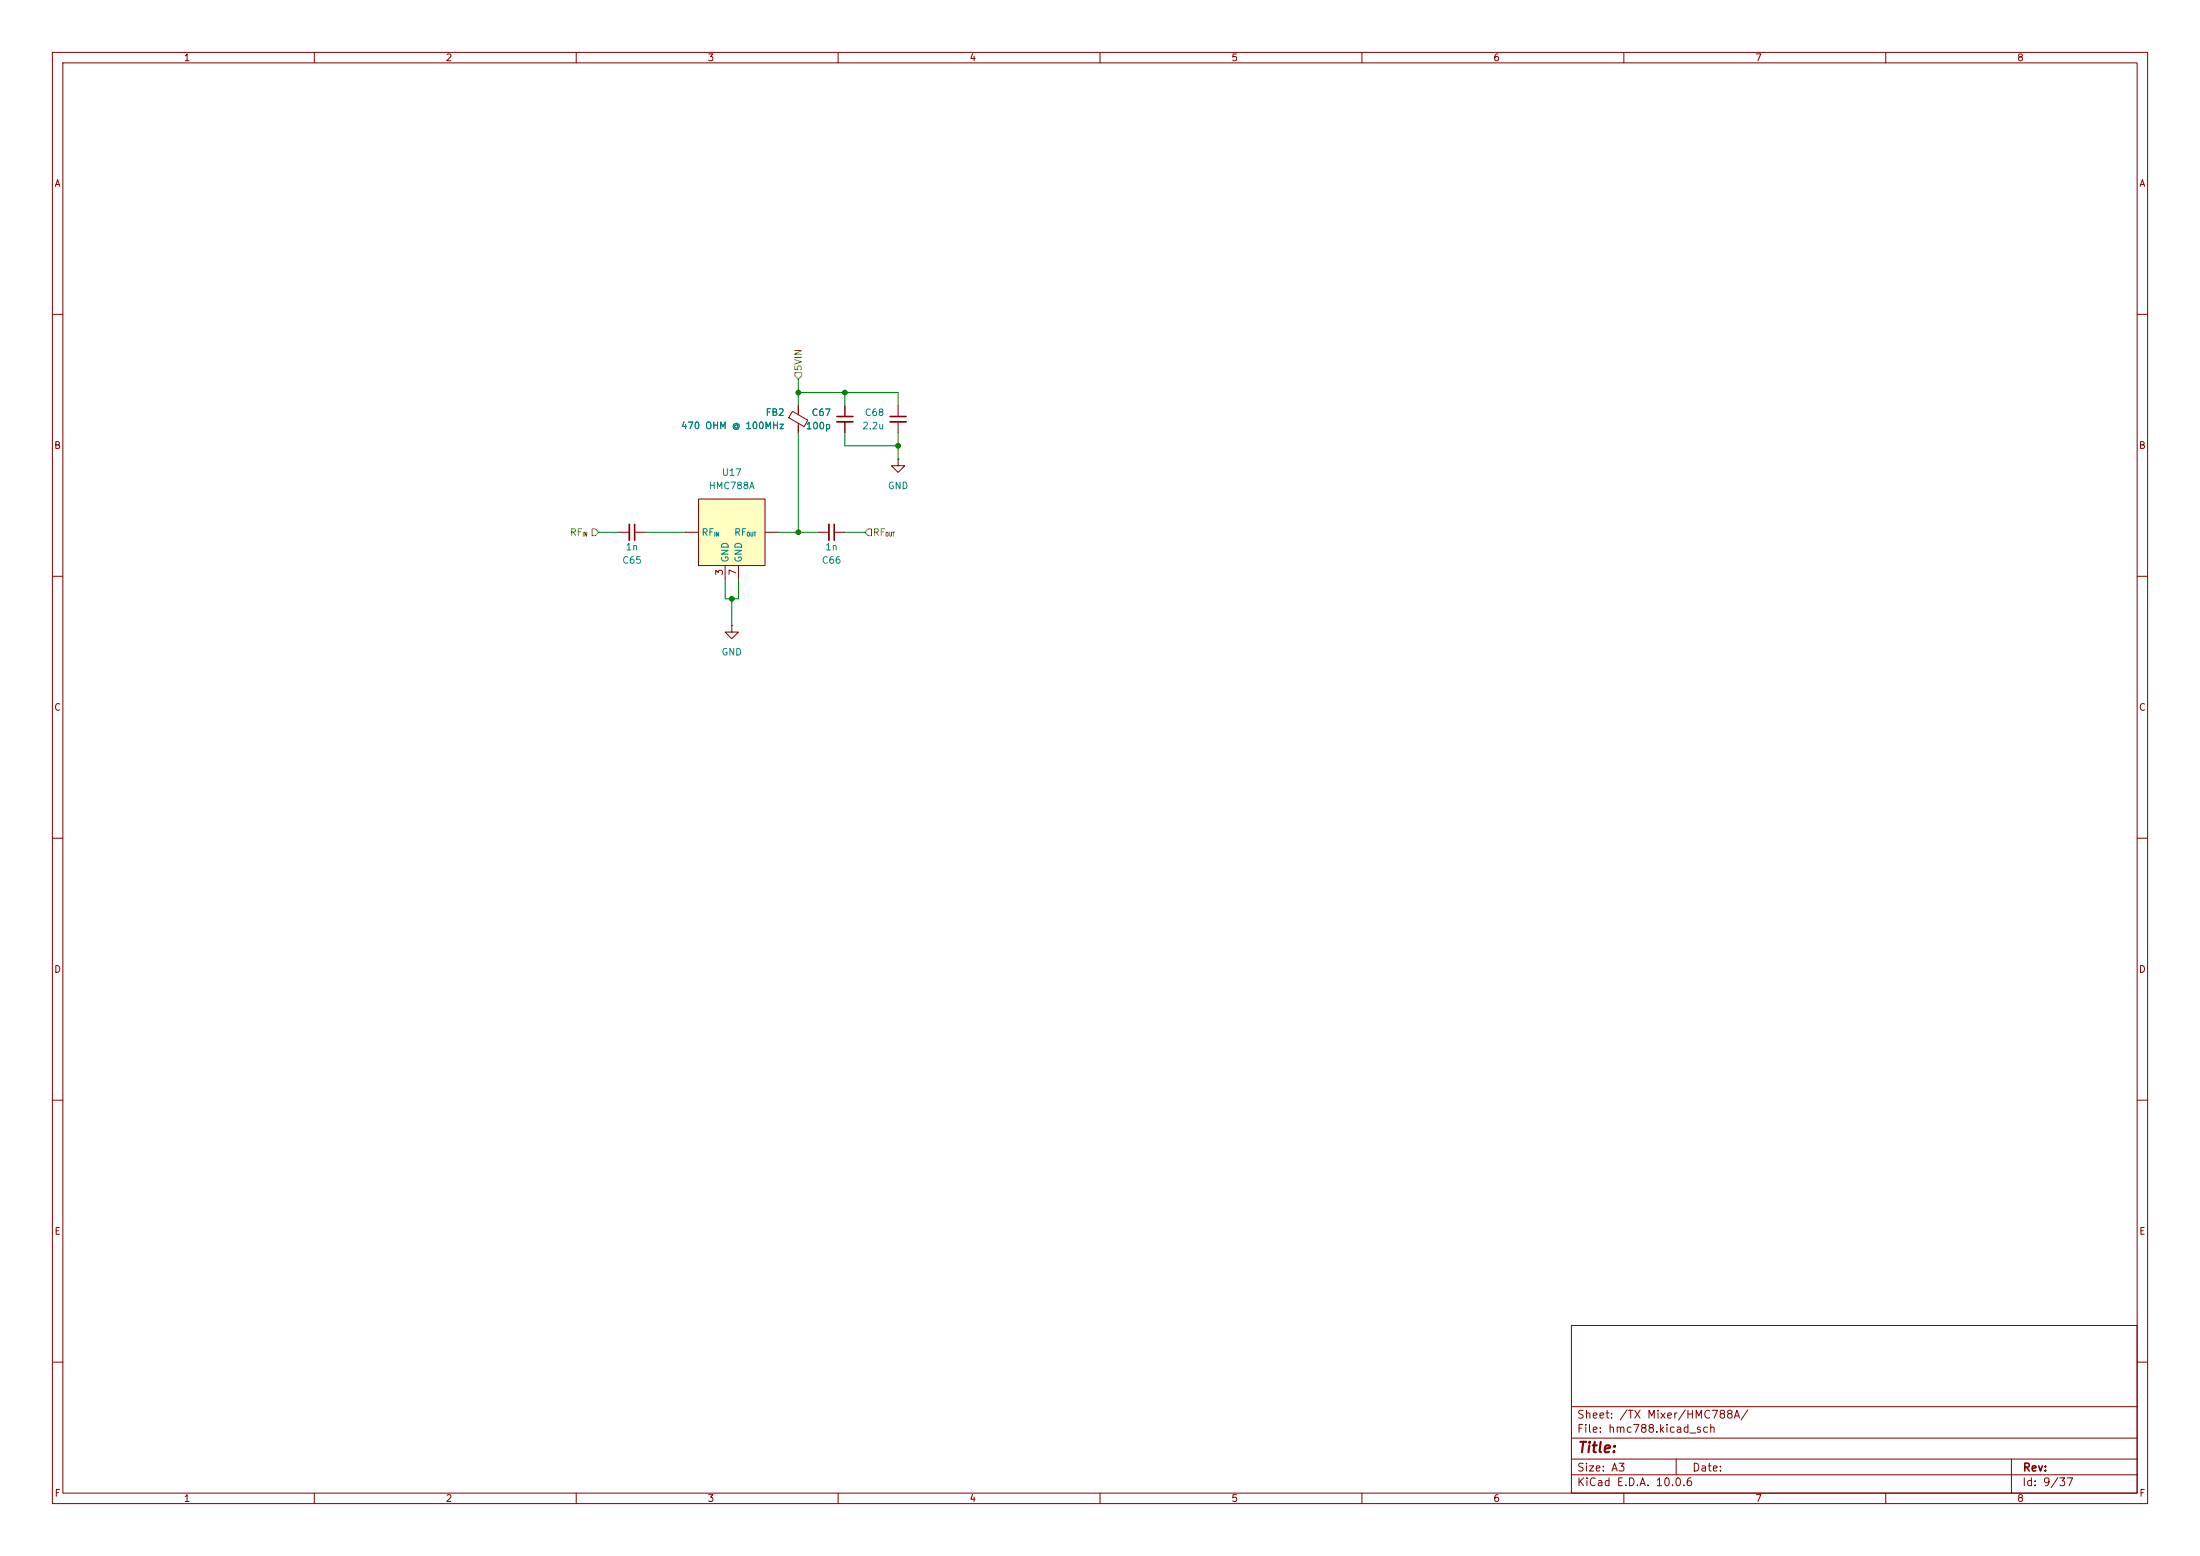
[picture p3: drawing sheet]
<svg xmlns="http://www.w3.org/2000/svg" width="420mm" height="297mm" viewBox="0 0 420 297" stroke-linecap="round" stroke-linejoin="round" font-family="sans-serif">
<g fill="none" stroke="#840000" stroke-width=".19">
<path d="M10 10h400v277h-400zM12 12h396v273h-396zM60 10v2M110 10v2M160 10v2M210 10v2M260 10v2M310 10v2M360 10v2M10 60h2M151.3 78.5l2.9 1.7-.7 1.2-2.9-1.7zM152.4 77.5v1.6"/>
<path d="M161.3 77.5v2M171.4 77.5v2M408 60h2M152.4 80.8v1.8M161.3 80.5v2.1M171.4 80.5v2.1M10 110h2M118.1 101.6h2M121.2 101.6h2M156.2 101.6h2M159.3 101.6h2M408 110h2"/>
<path d="M10 160h2M408 160h2M10 210h2M408 210h2M300 253h108v32h-108zM10 260h2M300 278.5h108M300 274.5h108M300 268.5h108M320 278.5v3M384 278.5v6.5M408 260h2"/>
<path d="M60 285v2M110 285v2M160 285v2M210 285v2M260 285v2M300 281.5h108M310 285v2M360 285v2"/>
</g>
<path d="M159.8 79.5h3M169.9 79.5h3.1M121.2 100.1v3M159.3 100.1v3" fill="none" stroke="#840000" stroke-width=".3"/>
<path d="M159.8 80.5h3M169.9 80.5h3.1M120.1 100.1v3M158.2 100.1v3" fill="none" stroke="#840000" stroke-width=".33"/>
<path d="M133.3 95.3h12.7v12.7h-12.7z" fill="#ffffc2"/>
<g fill="none" stroke="#840000" stroke-width=".19">
<path d="M152.4 77.5v1.2M161.3 77.5v2M133.3 95.3h12.7v12.7h-12.7zM152.4 81.3v1.3M161.3 80.5v2.1M171.4 87.6v1.3h1.3l-1.3 1.3-1.2-1.3h1.2M171.4 87.6h.1M130.8 101.6h2.5M138.4 108v2.5M139.7 119.4v1.3h1.3l-1.3 1.2-1.3-1.2h1.3M139.7 119.4h.1M141 108v2.5"/>
<path d="M146 101.6h2.6"/>
</g>
<path d="M151.8 71.1h1.2v.7l-.6 .6-.6-.6zM113 101h.7l.6 .6-.6 .6h-.7zM165.7 101h.7v1.2h-.7l-.6-.6z" fill="none" stroke="#848400" stroke-width=".19"/>
<path d="M152.4 72.4v5.1M152.4 74.9h19v2.6M161.3 74.9v2.6M152.4 82.6v19M161.3 82.6v2.5h10.1M171.4 82.6v5M114.3 101.6h3.8M123.2 101.6h7.6M138.4 110.5v3.8h2.6v-3.8M139.7 114.3v5.1M148.6 101.6h7.6M161.3 101.6h3.8" fill="none" stroke="#008400" stroke-width=".19"/>
<g fill="#008400" stroke="#008400" stroke-width=".19">
<circle cx="152.4" cy="101.6" r=".46"/>
<circle cx="161.3" cy="74.9" r=".46"/>
<circle cx="152.4" cy="74.9" r=".46"/>
<circle cx="139.7" cy="114.3" r=".46"/>
<circle cx="171.4" cy="85.1" r=".46"/>
</g>
<text font-size="2" fill="#840000" x="301" y="277.8">Title:</text>
<g font-size="1.5" fill="#840000">
<text x="300.9" y="273.8">File: hmc788.kicad_sch</text>
<text x="300.9" y="271.1">Sheet: /TX Mixer/HMC788A/</text>
<text x="300.9" y="281.2">Size: A3</text>
<text x="322.9" y="281.2">Date:</text>
<text x="386" y="281.2">Rev:</text>
<text x="300.9" y="284">KiCad E.D.A. 10.0.6</text>
<text x="385.9" y="284">Id: 9/37</text>
</g>
<g font-size="1.3" fill="#840000">
<text x="35" y="12">1</text>
<text x="85" y="12">2</text>
<text x="135" y="12">3</text>
<text x="185" y="12">4</text>
<text x="235" y="12">5</text>
<text x="285" y="12">6</text>
<text x="335" y="12">7</text>
<text x="385" y="12">8</text>
<text x="10.3" y="36">A</text>
<text x="408.3" y="36">A</text>
<text x="10.2" y="86">B</text>
<text x="408.2" y="86">B</text>
<text x="138.3" y="110" transform="rotate(-90 138.3 110)">3</text>
<text x="140.8" y="110" transform="rotate(-90 140.8 110)">7</text>
<text x="10.2" y="136">C</text>
<text x="408.2" y="136">C</text>
<text x="10.2" y="186">D</text>
<text x="408.2" y="186">D</text>
<text x="10.3" y="236">E</text>
<text x="408.3" y="236">E</text>
<text x="10.3" y="286">F</text>
<text x="35" y="287">1</text>
<text x="85" y="287">2</text>
<text x="135" y="287">3</text>
<text x="185" y="287">4</text>
<text x="235" y="287">5</text>
<text x="285" y="287">6</text>
<text x="335" y="287">7</text>
<text x="385" y="287">8</text>
<text x="408.3" y="286">F</text>
</g>
<g font-size="1.3" fill="#848400">
<text x="153.4" y="71" transform="rotate(-90 153.4 71)">5VIN</text>
<text x="108.7" y="102.6">RF</text>
<text x="166.5" y="102.6">RF</text>
</g>
<g font-size="1.3" fill="#008484">
<text x="129.9" y="82.2">470 OHM @ 100MHz</text>
<text x="146.1" y="79.7">FB2</text>
<text x="153.7" y="82.2">100p</text>
<text x="154.8" y="79.7">C67</text>
<text x="164.5" y="82.2">2.2u</text>
<text x="165" y="79.7">C68</text>
<text x="135.2" y="93.7">HMC788A</text>
<text x="137.7" y="91.1">U17</text>
<text x="169.4" y="93.7">GND</text>
<text x="118.7" y="107.9">C65</text>
<text x="119.3" y="105.4">1n</text>
<text x="133.8" y="102.6">RF</text>
<text x="139.4" y="107.5" transform="rotate(-90 139.4 107.5)">GND</text>
<text x="140.1" y="102.6">RF</text>
<text x="141.9" y="107.5" transform="rotate(-90 141.9 107.5)">GND</text>
<text x="156.8" y="107.9">C66</text>
<text x="157.4" y="105.4">1n</text>
<text x="137.6" y="125.4">GND</text>
</g>
<g font-size=".8" fill="#848400">
<text x="111.1" y="102.6">IN</text>
<text x="169" y="102.6">OUT</text>
</g>
<g font-size=".8" fill="#008484">
<text x="136.3" y="102.6">IN</text>
<text x="142.5" y="102.6">OUT</text>
</g>
</svg>
